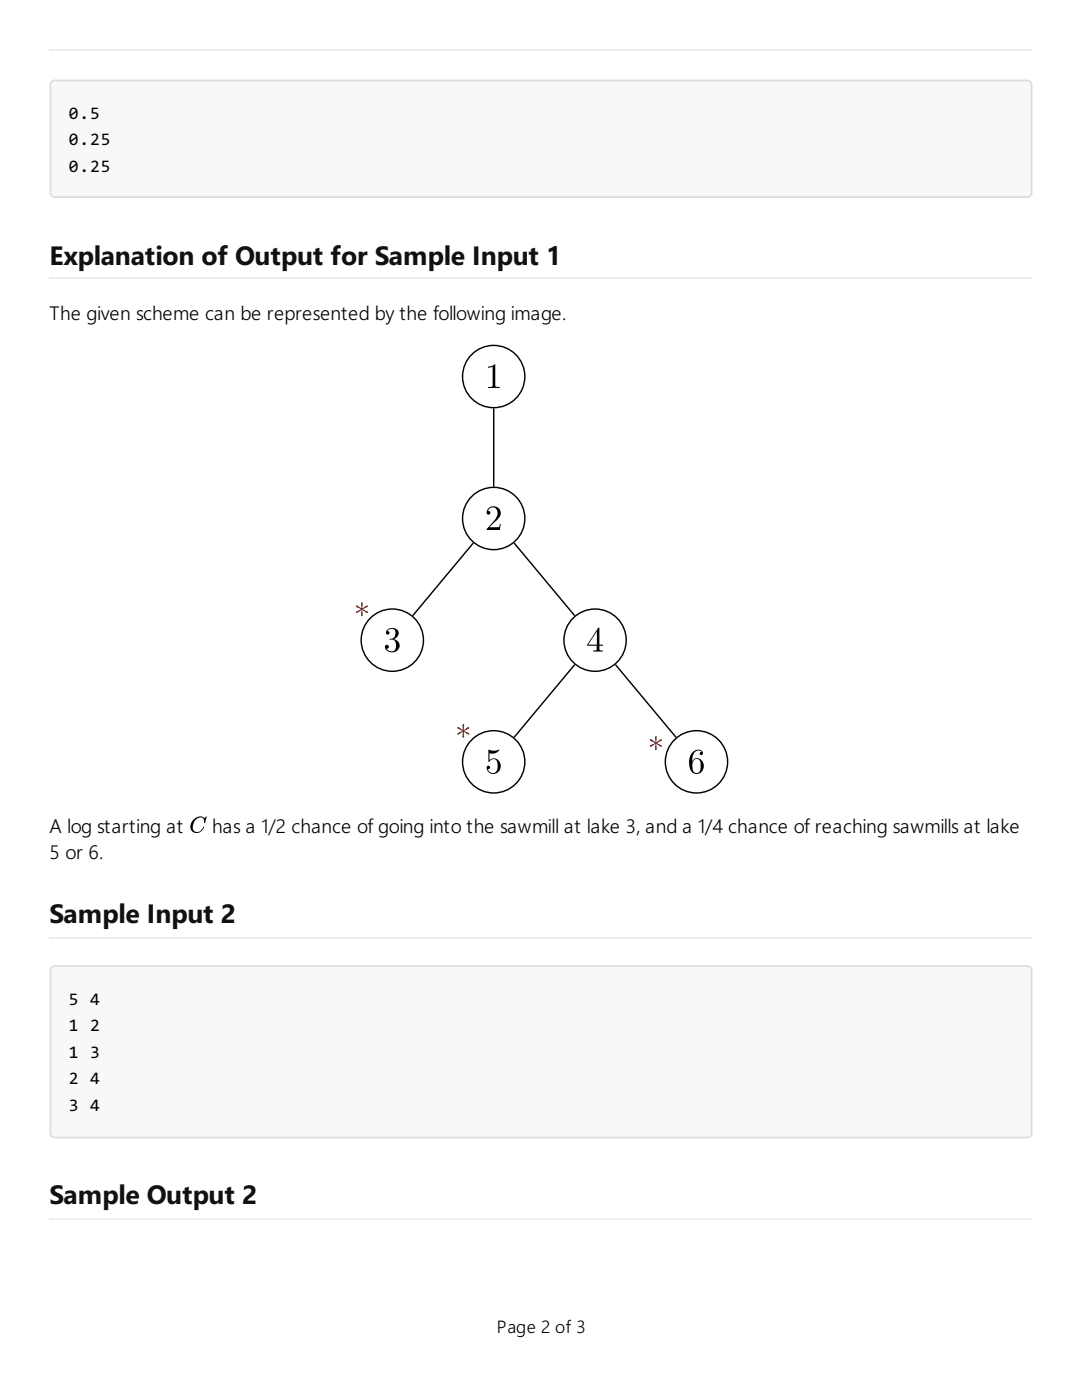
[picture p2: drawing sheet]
<svg xmlns="http://www.w3.org/2000/svg" width="216mm" height="279mm" viewBox="0 0 216 279" stroke-linecap="round" stroke-linejoin="round" font-family="sans-serif">
<path d="M9.9 10.1h196.1" fill="none" stroke="#eee" stroke-width=".35"/>
<path d="M10.1 16.3l.5-.4h.3h194.1a1.06 1.06 0 0 1 1 1v21.6a1.06 1.06 0 0 1-1 1h-194.1a1.06 1.06 0 0 1-1-1v-21.6zM10.8 16.8l.5-.2h193.3a.71 .71 0 0 1 .7 .7v20.8a.71 .71 0 0 1-.7 .7h-193.3a.71 .71 0 0 1-.7-.7v-20.8z" fill-rule="evenodd" fill="#ddd"/>
<path d="M10.4 16.4l.5-.2h194.1a.71 .71 0 0 1 .7 .7v21.6a.71 .71 0 0 1-.7 .7h-194.1a.71 .71 0 0 1-.7-.7v-21.6z" fill-rule="evenodd" fill="#f8f8f8"/>
<path d="M9.9 55.6h196.1M9.9 187.1h196.1" fill="none" stroke="#eee" stroke-width=".35"/>
<path d="M10.1 193l.5-.3 .3-.1h194.1a1.06 1.06 0 0 1 1 1.1v32.4a1.06 1.06 0 0 1-1 1.1h-194.1a1.06 1.06 0 0 1-1-1.1v-32.4zM10.8 193.5l.5-.2h193.3a.71 .71 0 0 1 .7 .7v31.8a.71 .71 0 0 1-.7 .7h-193.3a.71 .71 0 0 1-.7-.7v-31.8z" fill-rule="evenodd" fill="#ddd"/>
<path d="M10.4 193.2l.5-.2h194.1a.71 .71 0 0 1 .7 .7v32.4a.71 .71 0 0 1-.7 .7h-194.1a.71 .71 0 0 1-.7-.7v-32.4z" fill-rule="evenodd" fill="#f8f8f8"/>
<path d="M9.9 243.2h196.1" fill="none" stroke="#eee" stroke-width=".35"/>
<g fill="none" stroke="#000" stroke-width=".29">
<path d="M98.5 81.5v15.6M94.4 108.4l-12 14.5M102.6 108.4l12.1 14.5M114.7 132.7l-12.1 14.4M122.8 132.7l12.1 14.4"/>
<circle cx="98.5" cy="75.1" r="6.2"/>
<circle cx="98.5" cy="103.5" r="6.2"/>
<circle cx="78.3" cy="127.8" r="6.2"/>
<circle cx="118.7" cy="127.8" r="6.2"/>
<circle cx="98.5" cy="152" r="6.2"/>
<circle cx="139" cy="152" r="6.2"/>
</g>
<g fill="#000">
<path d="M97.4 73.2l.5-.1 .9-.4 .1 4.4 .8 .1v.2h-2.3v-.2l.9-.1v-3.9l-.9 .2zM97.6 101.3a1.44 1.44 0 0 1 2 .2 1.44 1.44 0 0 1-.2 2l-1.8 1.7h2l.2-.7h.1l-.2 1.3h-2.6l.1-.3 1.3-1.5a1.71 1.71 0 0 0 .2-2.7 1 1 0 0 0-1.3 .7h.3l.1 .3-.2 .4h-.2a.81 .81 0 0 1 .2-1.4zM77.2 125.7a1.39 1.39 0 0 1 2.4 .6 1.35 1.35 0 0 1-1 1.2 1.34 1.34 0 0 1 1.1 1.5 1.34 1.34 0 0 1-1.5 1.2 1.17 1.17 0 0 1-1.3-1.4 .4 .4 0 0 1 .4-.1 .4 .4 0 0 1 .3 .4l-.1 .2-.4 .2a1.01 1.01 0 0 0 1.3 .5 1.01 1.01 0 0 0 .6-1.2 1.12 1.12 0 0 0-1.3-1.2v-.1a1.09 1.09 0 0 0 1.2-.7 1.09 1.09 0 0 0-.4-1.3h-.5l-.5 .2-.2 .2 .3 .1 .1 .3a.36 .36 0 0 1-.3 .4 .36 .36 0 0 1-.4-.4zM97.5 149.6a3.5 3.5 0 0 0 2.2 .1 1.68 1.68 0 0 1-2 .6v1.4a1.41 1.41 0 0 1 1.8 0 1.41 1.41 0 0 1 .3 1.7 1.36 1.36 0 0 1-1.5 1.1 1.36 1.36 0 0 1-1.1-1.6 .35 .35 0 0 1 .4 0 .35 .35 0 0 1 .2 .4 .35 .35 0 0 1-.5 .2 1.04 1.04 0 0 0 1.4 .7 1.04 1.04 0 0 0 .6-1.3 .93 .93 0 0 0-.4-1.2 .93 .93 0 0 0-1.2 .2l-.2 .1z"/>
<path d="M119.4 125.2l-2.2 3.5v.2h1.9l-.1 .8-.6 .1v.2h1.9v-.2l-.7-.1v-.8h.7v-.2h-.7v-3.3zM119.1 126v2.7h-1.7z"/>
<path d="M138.1 150.2a3.3 3.3 0 0 0 .2 4.1 1.54 1.54 0 0 0 2.1-1.2 1.54 1.54 0 0 0-1.7-1.7l-.6 .6a1.8 1.8 0 0 1 1.3-2.2l.6 .3-.3 .1-.1 .2a.33 .33 0 0 0 .2 .3 .33 .33 0 0 0 .4-.1 .84 .84 0 0 0-.3-.9 .84 .84 0 0 0-1 0zM138.4 151.7a.83 .83 0 0 1 1.1-.1 .83 .83 0 0 1 .3 1v.6a.85 .85 0 0 1-.9 1.1 .85 .85 0 0 1-.7-1.1v-.8z"/>
</g>
<g fill="#f00">
<path d="M71.1 120.9l.2-.1 .8 .6-.1-1 .2-.2 .2 .2-.1 1 .9-.6 .2 .1v.2l-1 .5 1 .5v.2h-.3l-.8-.6 .1 1.1-.2 .2-.2-.2 .1-1.1-.9 .6h-.1l-.1-.2 1-.5-1-.5z"/>
<path d="M91.3 145.1h.2l.9 .6-.1-1.1 .1-.1 .2 .1-.1 1.1 .9-.6h.2v.3l-1 .5 1 .4v.3h-.2l-.9-.6 .1 1.1-.2 .1-.1-.1 .1-1.1-.9 .6h-.2v-.3l1-.4-1-.5z"/>
<path d="M129.7 147.6h.3l.8 .5-.1-1 .2-.2 .2 .2-.1 1 .8-.6 .2 .1v.2l-1 .5 1 .5v.2h-.2l-.8-.6 .1 1.1-.2 .2-.2-.2 .1-1.1-.9 .7-.2-.1v-.2l1-.5-1-.5z"/>
</g>
<path d="M38.5 163.6a1.45 1.45 0 0 1 2.3-.3l.4-.4-.3 1.3h-.2a.83 .83 0 0 0-.3-1 .83 .83 0 0 0-1.1 .2 1.81 1.81 0 0 0-.5 2.5 1.28 1.28 0 0 0 1.8-.9 1.36 1.36 0 0 1-1.9 1.1 1.36 1.36 0 0 1-.4-2.2z" fill="#000"/>
<g font-size="5.3" fill="#111">
<text x="9.9" y="52.9">Explanation of Output for Sample Input 1</text>
<text x="9.9" y="184.1">Sample Input 2</text>
<text x="9.9" y="240.2">Sample Output 2</text>
</g>
<g font-size="3.9">
<text x="9.9" y="63.9">The given scheme can be represented by the following image.</text>
<text x="9.9" y="166.2">A log starting at</text>
<text x="42.3" y="166.2">has a 1/2 chance of going into the sawmill at lake 3, and a 1/4 chance of reaching sawmills at lake</text>
<text x="9.9" y="171.4">5 or 6.</text>
</g>
<g font-size="3.5">
<text x="13.8" y="23.7">0.5</text>
<text x="13.8" y="29">0.25</text>
<text x="13.8" y="34.3">0.25</text>
<text x="13.8" y="200.5">5</text>
<text x="18" y="200.5">4</text>
<text x="13.8" y="205.8">1</text>
<text x="18" y="205.8">2</text>
<text x="13.8" y="211.1">1</text>
<text x="18" y="211.1">3</text>
<text x="13.8" y="216.4">2</text>
<text x="13.8" y="221.6">3</text>
<text x="18" y="216.4">4</text>
<text x="18" y="221.6">4</text>
<text x="99.1" y="266">Page 2 of 3</text>
</g>
</svg>
